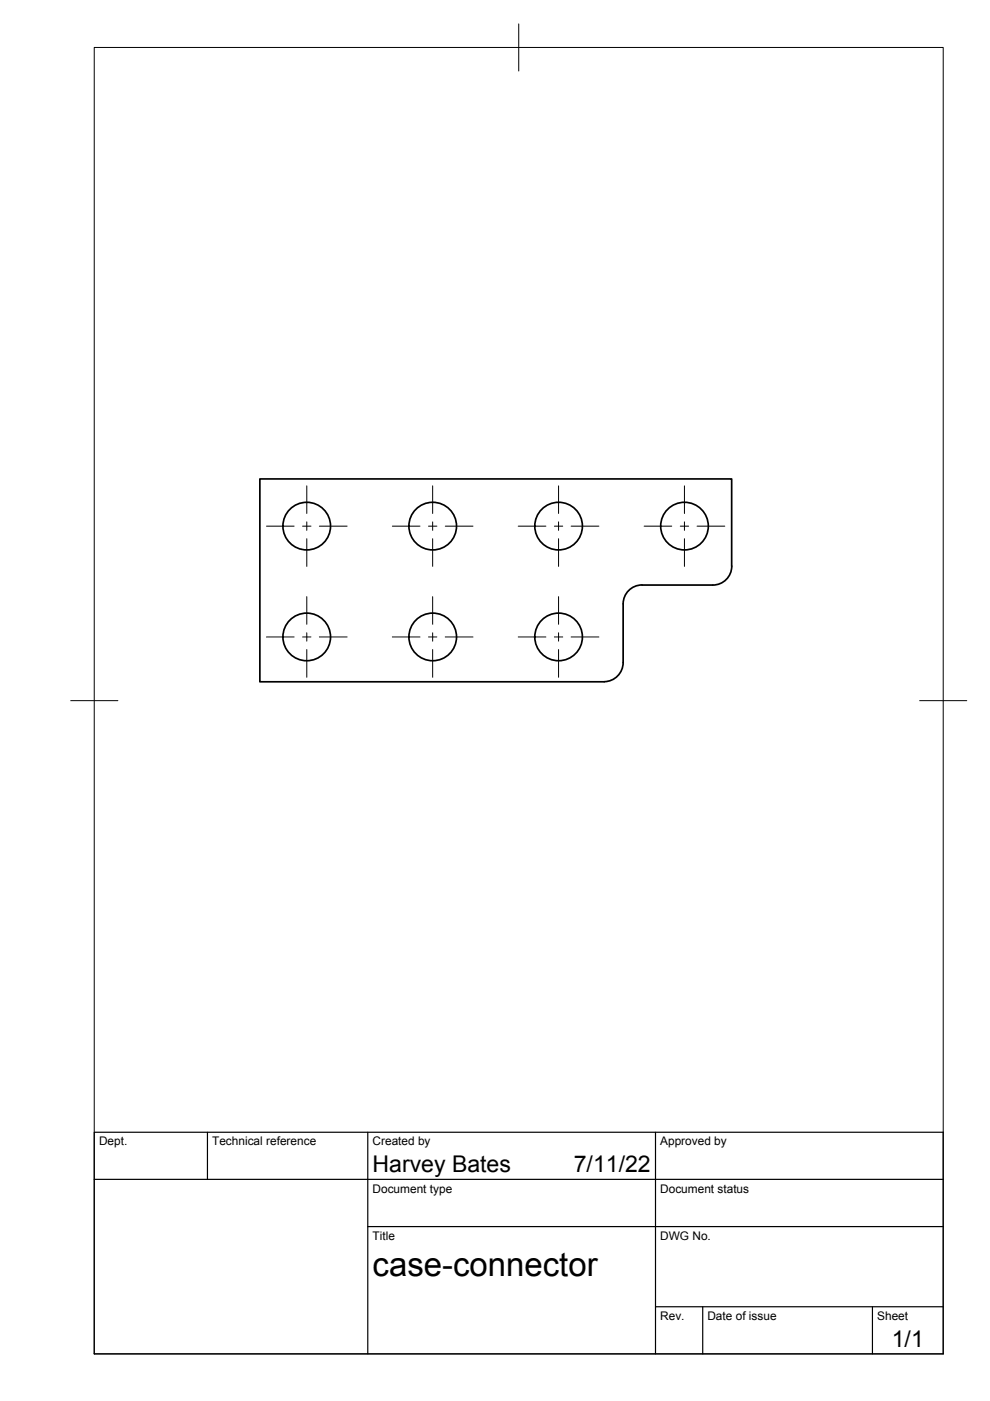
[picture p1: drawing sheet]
<svg xmlns="http://www.w3.org/2000/svg" width="210mm" height="297mm" viewBox="0 0 210 297" stroke-linecap="round" stroke-linejoin="round" font-family="sans-serif">
<!-- layer: Visible -->
<g fill="none" stroke="#000" stroke-width=".36">
<path d="M132.1 128a4 4 0 0 1 4-4h15a4 4 0 0 0 4.1-4l-.1-18.5h-100v43.1h73a4.1 4.1 0 0 0 4-4.1v-12.5"/>
<circle cx="65" cy="111.5" r="5"/>
<circle cx="91.7" cy="111.5" r="5"/>
<circle cx="118.4" cy="111.5" r="5"/>
<circle cx="145.1" cy="111.5" r="5"/>
<circle cx="65" cy="135" r="5"/>
<circle cx="91.7" cy="135" r="5"/>
<circle cx="118.4" cy="135" r="5"/>
</g>
<!-- layer: BORDER -->
<path d="M20 10.1h180v276.9h-180zM110 5.1v10M15 148.6h10M195 148.6h10" fill="none" stroke="#000" stroke-width=".21"/>
<!-- layer: TITLEBLOCK -->
<path d="M20 240.1h180v46.9h-180zM20 250h180M44 240.1v9.9M78 240.1v46.9M139 240.1v46.9M78 260.1h122M139 277.1h61M149 277.1v9.9M185 277.1v9.9" fill="none" stroke="#000" stroke-width=".25"/>
<!-- layer: Smart Centers -->
<g fill="none" stroke="#000" stroke-width=".21">
<path d="M56.5 111.6h5.9M64.2 111.6h1.7M65 103v5.9M65 110.6v1.8M65 114.2v5.9M67.7 111.6h5.9M83.2 111.6h5.8M90.8 111.6h1.8M91.7 103v5.9M91.7 110.6v1.8M91.7 114.2v5.9M94.4 111.6h5.9"/>
<path d="M109.9 111.6h5.8M117.5 111.6h1.8M118.4 103v5.9M118.4 110.6v1.8M118.4 114.2v5.9M121.1 111.6h5.9M136.6 111.6h5.8M144.2 111.6h1.8M145.1 103v5.9M145.1 110.6v1.8M145.1 114.2v5.9M147.8 111.6h5.9"/>
<path d="M56.5 135.1h5.9M64.2 135.1h1.7M65 126.5v5.9M65 134.2v1.7M65 137.7v5.9M67.7 135.1h5.9M83.2 135.1h5.8M90.8 135.1h1.8M91.7 126.5v5.9M91.7 134.2v1.7M91.7 137.7v5.9M94.4 135.1h5.9"/>
<path d="M109.9 135.1h5.8M117.5 135.1h1.8M118.4 126.5v5.9M118.4 134.2v1.7M118.4 137.7v5.9M121.1 135.1h5.9"/>
</g>
<text font-size="7" x="79" y="270.6">case-connector</text>
<g font-size="4.9">
<text x="79" y="248.5">Harvey Bates</text>
<text x="121.7" y="248.5">7/11/22</text>
<text x="189.1" y="285.7">1/1</text>
</g>
<g font-size="2.5">
<text x="21" y="242.9">Dept.</text>
<text x="45" y="242.9">Technical reference</text>
<text x="79" y="242.9">Created by</text>
<text x="140" y="242.9">Approved by</text>
<text x="79" y="252.8">Document type</text>
<text x="140" y="252.8">Document status</text>
<text x="79" y="262.9">Title</text>
<text x="140" y="262.9">DWG No.</text>
<text x="140" y="279.9">Rev.</text>
<text x="150" y="279.9">Date of issue</text>
<text x="186" y="279.9">Sheet</text>
</g>
</svg>
